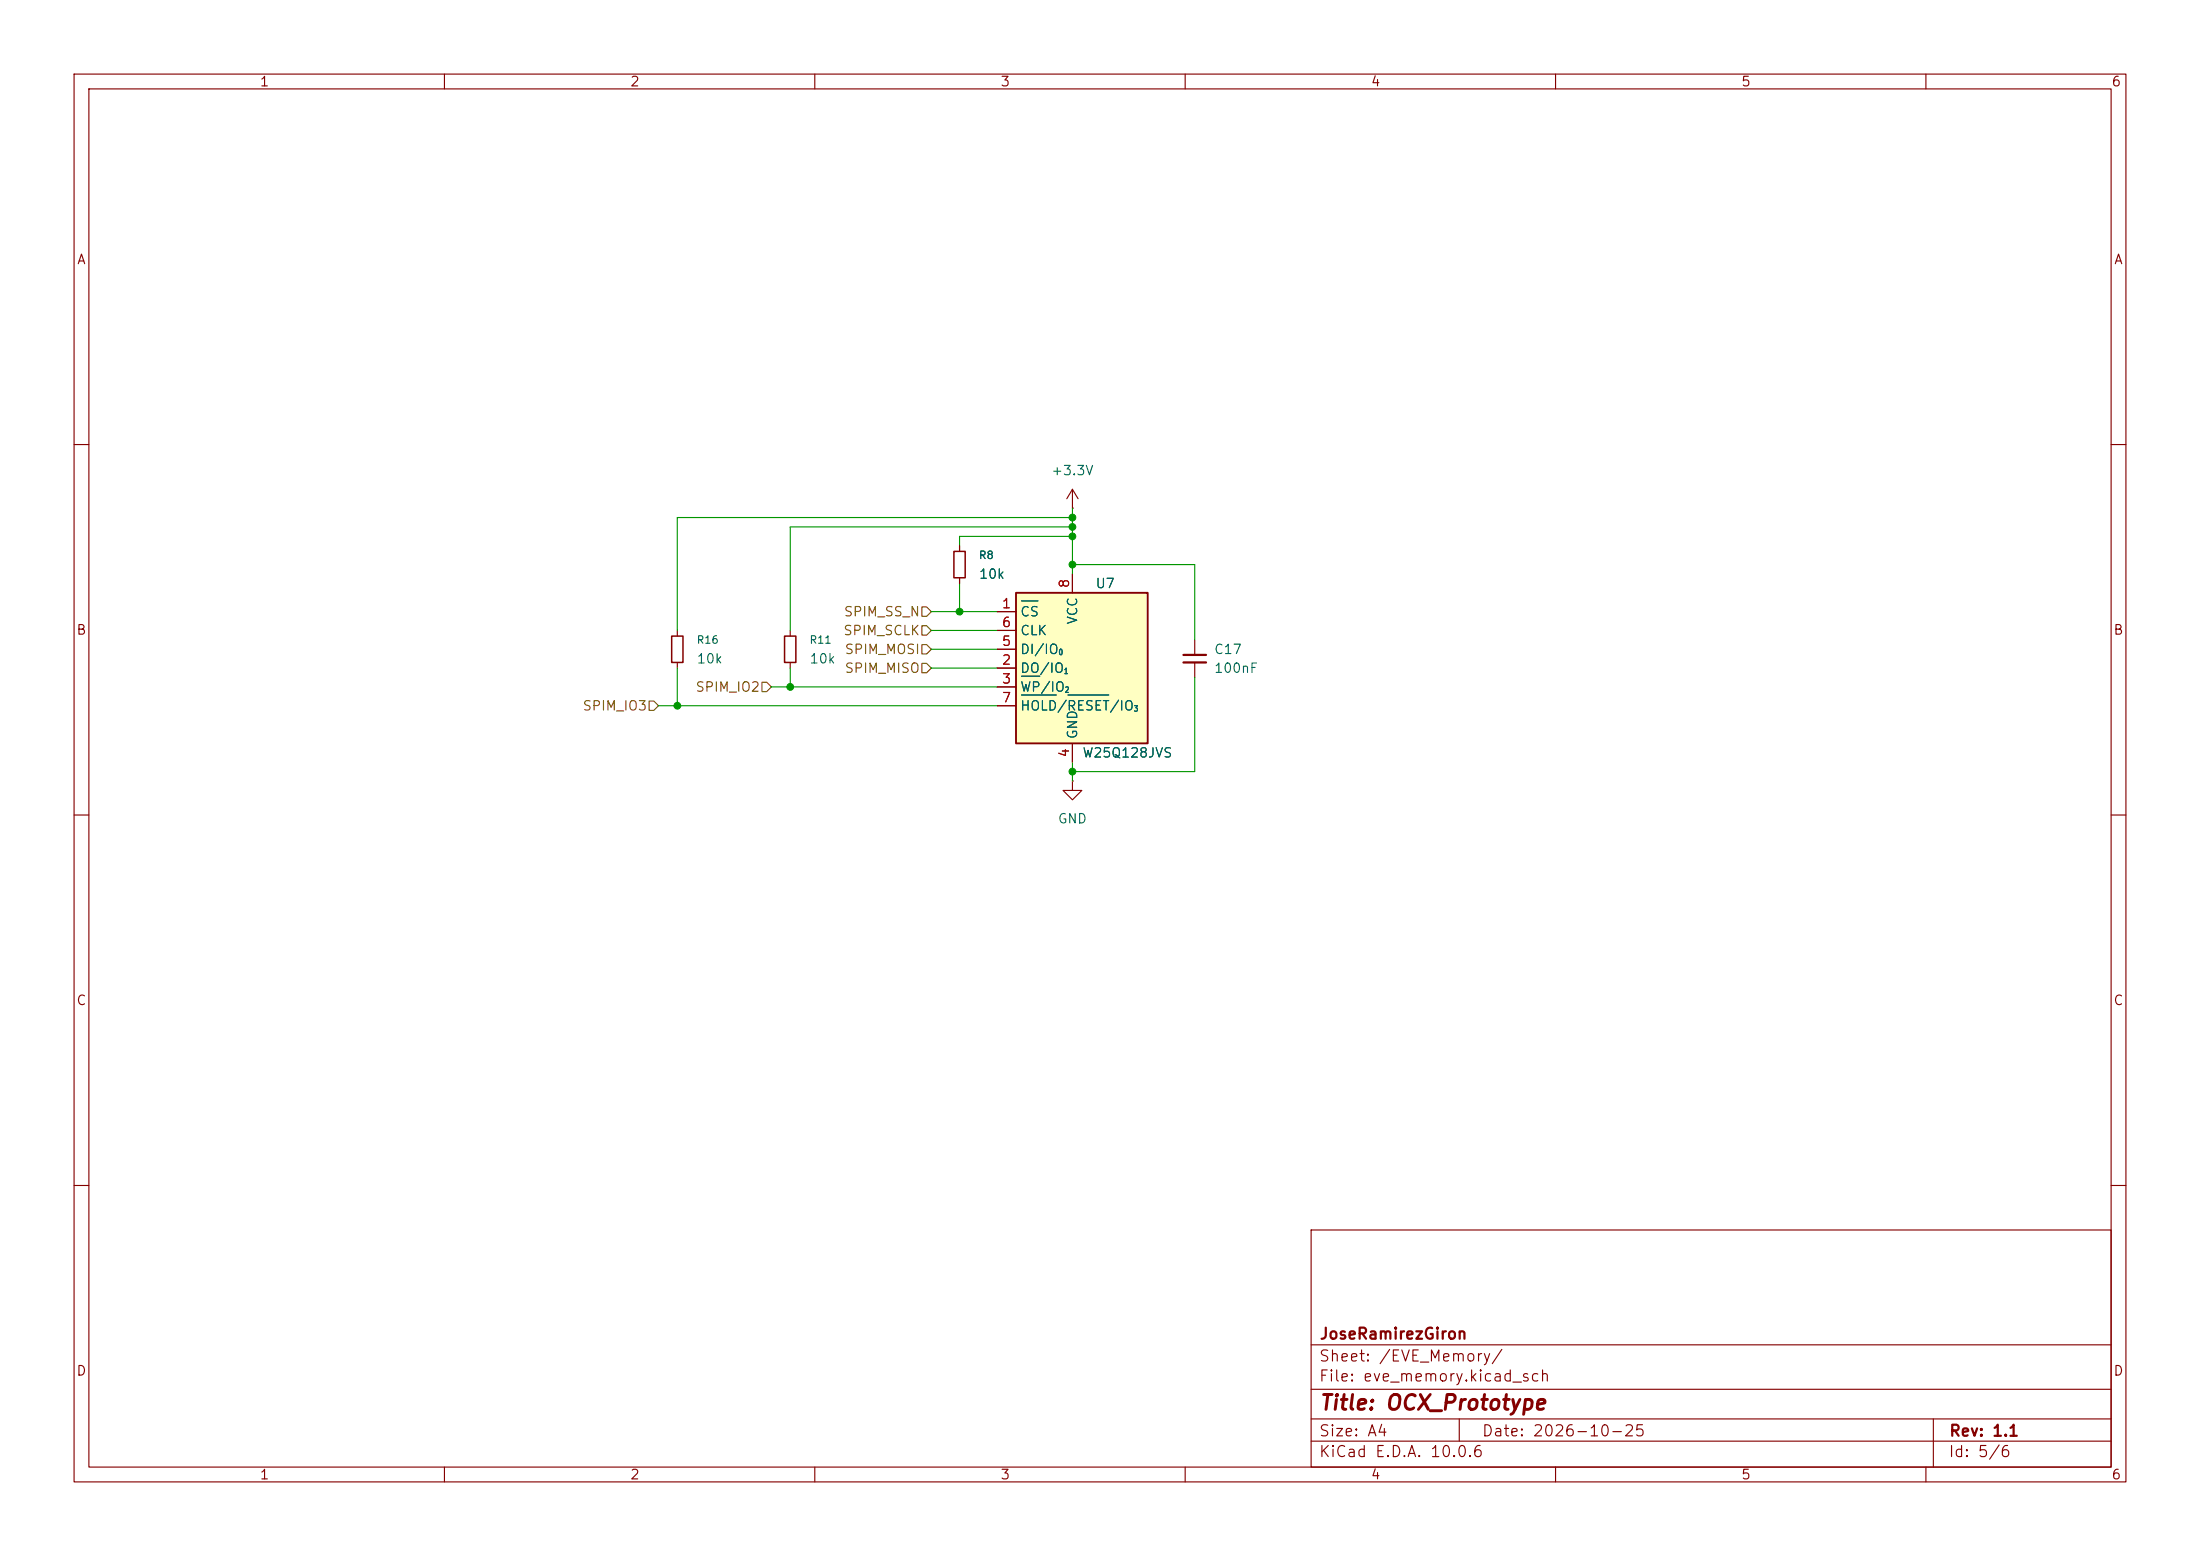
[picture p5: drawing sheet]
(kicad_sch
 (version 20260306)
 (generator "eeschema")
 (generator_version "10.0")
 (paper "A4")
 (title_block
  (title "OCX_Prototype")
  (date "2026-10-25")
  (rev "1.1")
  (company "JoseRamirezGiron"))
 (lib_symbols
  (symbol "C_Small_1"
   (pin_numbers (hide yes))
   (pin_names
    (offset 0.254) (hide yes)) (exclude_from_sim no) (in_bom yes) (on_board yes)
   (in_pos_files yes)
   (duplicate_pin_numbers_are_jumpers no)
   (property "Reference" "C" (at 0.254 1.778 0) (show_name no) (do_not_autoplace no) (effects (font (size 1.27 1.27)) (justify left)))
   (property "Value" "C_Small" (at 0.254 -2.032 0) (show_name no) (do_not_autoplace no) (effects (font (size 1.27 1.27)) (justify left)))
   (property "Footprint" "" (at 0 0 0) (show_name no) (do_not_autoplace no) (hide yes) (effects (font (size 1.27 1.27))))
   (property "Datasheet" "" (at 0 0 0) (show_name no) (do_not_autoplace no) (hide yes) (effects (font (size 1.27 1.27))))
   (property "Description" "Unpolarized capacitor, small symbol" (at 0 -10.16 0) (show_name no) (do_not_autoplace no) (hide yes) (effects (font (size 1.27 1.27))))
   (symbol "C_Small_1_0_1"
    (polyline (pts (xy -1.524 0.508) (xy 1.524 0.508)) (stroke (width 0.3048) (type default)) (fill (type none)))
    (polyline (pts (xy -1.524 -0.508) (xy 1.524 -0.508)) (stroke (width 0.3048) (type default)) (fill (type none))))
   (symbol "C_Small_1_1_1"
    (pin passive line (at 0 2.54 270) (length 2.032) (name "" (effects (font (size 1.27 1.27)))) (number "1" (effects (font (size 1.27 1.27)))))
    (pin passive line (at 0 -2.54 90) (length 2.032) (name "" (effects (font (size 1.27 1.27)))) (number "2" (effects (font (size 1.27 1.27))))))
   (embedded_fonts no))
  (symbol "Device:R_Small"
   (pin_numbers (hide yes))
   (pin_names
    (offset 0.254) (hide yes)) (exclude_from_sim no) (in_bom yes) (on_board yes)
   (in_pos_files yes)
   (duplicate_pin_numbers_are_jumpers no)
   (property "Reference" "R" (at 0 0 90) (show_name no) (do_not_autoplace no) (effects (font (size 1.016 1.016))))
   (property "Value" "R_Small" (at 1.778 0 90) (show_name no) (do_not_autoplace no) (effects (font (size 1.27 1.27))))
   (property "Footprint" "" (at 0 0 0) (show_name no) (do_not_autoplace no) (hide yes) (effects (font (size 1.27 1.27))))
   (property "Datasheet" "" (at 0 0 0) (show_name no) (do_not_autoplace no) (hide yes) (effects (font (size 1.27 1.27))))
   (property "Description" "Resistor, small symbol" (at 0 0 0) (show_name no) (do_not_autoplace no) (hide yes) (effects (font (size 1.27 1.27))))
   (symbol "R_Small_0_1"
    (rectangle (start -0.762 1.778) (end 0.762 -1.778) (stroke (width 0.2032) (type default)) (fill (type none))))
   (symbol "R_Small_1_1"
    (pin passive line (at 0 2.54 270) (length 0.762) (name "" (effects (font (size 1.27 1.27)))) (number "1" (effects (font (size 1.27 1.27)))))
    (pin passive line (at 0 -2.54 90) (length 0.762) (name "" (effects (font (size 1.27 1.27)))) (number "2" (effects (font (size 1.27 1.27))))))
   (embedded_fonts no))
  (symbol "Memory_Flash:W25Q128JVS" (exclude_from_sim no) (in_bom yes) (on_board yes)
   (in_pos_files yes)
   (duplicate_pin_numbers_are_jumpers no)
   (property "Reference" "U" (at -6.35 11.43 0) (show_name no) (do_not_autoplace no) (effects (font (size 1.27 1.27))))
   (property "Value" "W25Q128JVS" (at 7.62 11.43 0) (show_name no) (do_not_autoplace no) (effects (font (size 1.27 1.27))))
   (property "Footprint" "Package_SO:SOIC-8_5.3x5.3mm_P1.27mm" (at 0 22.86 0) (show_name no) (do_not_autoplace no) (hide yes) (effects (font (size 1.27 1.27))))
   (property "Datasheet" "https://www.winbond.com/resource-files/w25q128jv_dtr%20revc%2003272018%20plus.pdf" (at 0 25.4 0) (show_name no) (do_not_autoplace no) (hide yes) (effects (font (size 1.27 1.27))))
   (property "Description" "128Mbit / 16MiB Serial Flash Memory, Standard/Dual/Quad SPI, 2.7-3.6V, SOIC-8" (at 0 27.94 0) (show_name no) (do_not_autoplace no) (hide yes) (effects (font (size 1.27 1.27))))
   (symbol "W25Q128JVS_0_1"
    (rectangle (start -7.62 10.16) (end 10.16 -10.16) (stroke (width 0.254) (type default)) (fill (type background))))
   (symbol "W25Q128JVS_1_1"
    (pin input line (at -10.16 7.62 0) (length 2.54) (name "~{CS}" (effects (font (size 1.27 1.27)))) (number "1" (effects (font (size 1.27 1.27)))))
    (pin bidirectional line (at -10.16 0 0) (length 2.54) (name "DO/IO_{1}" (effects (font (size 1.27 1.27)))) (number "2" (effects (font (size 1.27 1.27)))))
    (pin bidirectional line (at -10.16 -2.54 0) (length 2.54) (name "~{WP}/IO_{2}" (effects (font (size 1.27 1.27)))) (number "3" (effects (font (size 1.27 1.27)))))
    (pin power_in line (at 0 -12.7 90) (length 2.54) (name "GND" (effects (font (size 1.27 1.27)))) (number "4" (effects (font (size 1.27 1.27)))))
    (pin bidirectional line (at -10.16 2.54 0) (length 2.54) (name "DI/IO_{0}" (effects (font (size 1.27 1.27)))) (number "5" (effects (font (size 1.27 1.27)))))
    (pin input line (at -10.16 5.08 0) (length 2.54) (name "CLK" (effects (font (size 1.27 1.27)))) (number "6" (effects (font (size 1.27 1.27)))))
    (pin bidirectional line (at -10.16 -5.08 0) (length 2.54) (name "~{HOLD}/~{RESET}/IO_{3}" (effects (font (size 1.27 1.27)))) (number "7" (effects (font (size 1.27 1.27)))))
    (pin power_in line (at 0 12.7 270) (length 2.54) (name "VCC" (effects (font (size 1.27 1.27)))) (number "8" (effects (font (size 1.27 1.27))))))
   (embedded_fonts no))
  (symbol "power:+3.3V"
   (power global)
   (pin_numbers (hide yes))
   (pin_names
    (offset 0) (hide yes)) (exclude_from_sim no) (in_bom yes) (on_board yes)
   (in_pos_files yes)
   (duplicate_pin_numbers_are_jumpers no)
   (property "Reference" "#PWR" (at 0 -3.81 0) (show_name no) (do_not_autoplace no) (hide yes) (effects (font (size 1.27 1.27))))
   (property "Value" "+3.3V" (at 0 3.556 0) (show_name no) (do_not_autoplace no) (effects (font (size 1.27 1.27))))
   (property "Footprint" "" (at 0 0 0) (show_name no) (do_not_autoplace no) (hide yes) (effects (font (size 1.27 1.27))))
   (property "Datasheet" "" (at 0 0 0) (show_name no) (do_not_autoplace no) (hide yes) (effects (font (size 1.27 1.27))))
   (property "Description" "Power symbol creates a global label with name \"+3.3V\"" (at 0 0 0) (show_name no) (do_not_autoplace no) (hide yes) (effects (font (size 1.27 1.27))))
   (symbol "+3.3V_0_1"
    (polyline (pts (xy -0.762 1.27) (xy 0 2.54)) (stroke (width 0) (type default)) (fill (type none)))
    (polyline (pts (xy 0 2.54) (xy 0.762 1.27)) (stroke (width 0) (type default)) (fill (type none)))
    (polyline (pts (xy 0 0) (xy 0 2.54)) (stroke (width 0) (type default)) (fill (type none))))
   (symbol "+3.3V_1_1"
    (pin power_in line (at 0 0 90) (length 0) (name "" (effects (font (size 1.27 1.27)))) (number "1" (effects (font (size 1.27 1.27))))))
   (embedded_fonts no))
  (symbol "power:GND"
   (power global)
   (pin_numbers (hide yes))
   (pin_names
    (offset 0) (hide yes)) (exclude_from_sim no) (in_bom yes) (on_board yes)
   (in_pos_files yes)
   (duplicate_pin_numbers_are_jumpers no)
   (property "Reference" "#PWR" (at 0 -6.35 0) (show_name no) (do_not_autoplace no) (hide yes) (effects (font (size 1.27 1.27))))
   (property "Value" "GND" (at 0 -3.81 0) (show_name no) (do_not_autoplace no) (effects (font (size 1.27 1.27))))
   (property "Footprint" "" (at 0 0 0) (show_name no) (do_not_autoplace no) (hide yes) (effects (font (size 1.27 1.27))))
   (property "Datasheet" "" (at 0 0 0) (show_name no) (do_not_autoplace no) (hide yes) (effects (font (size 1.27 1.27))))
   (property "Description" "Power symbol creates a global label with name \"GND\" , ground" (at 0 0 0) (show_name no) (do_not_autoplace no) (hide yes) (effects (font (size 1.27 1.27))))
   (symbol "GND_0_1"
    (polyline (pts (xy 0 0) (xy 0 -1.27) (xy 1.27 -1.27) (xy 0 -2.54) (xy -1.27 -1.27) (xy 0 -1.27)) (stroke (width 0) (type default)) (fill (type none))))
   (symbol "GND_1_1"
    (pin power_in line (at 0 0 270) (length 0) (name "" (effects (font (size 1.27 1.27)))) (number "1" (effects (font (size 1.27 1.27))))))
   (embedded_fonts no)))
 (junction
  (at 129.54 82.55)
  (diameter 0)
  (color 0 0 0 0))
 (junction
  (at 91.44 95.25)
  (diameter 0)
  (color 0 0 0 0))
 (junction
  (at 106.68 92.71)
  (diameter 0)
  (color 0 0 0 0))
 (junction
  (at 144.78 69.85)
  (diameter 0)
  (color 0 0 0 0))
 (junction
  (at 144.78 76.2)
  (diameter 0)
  (color 0 0 0 0))
 (junction
  (at 144.78 104.14)
  (diameter 0)
  (color 0 0 0 0))
 (junction
  (at 144.78 72.39)
  (diameter 0)
  (color 0 0 0 0))
 (junction
  (at 144.78 71.12)
  (diameter 0)
  (color 0 0 0 0))
 (wire
  (pts (xy 144.78 102.87) (xy 144.78 104.14))
  (stroke (width 0) (type default)))
 (wire
  (pts (xy 144.78 72.39) (xy 144.78 76.2))
  (stroke (width 0) (type default)))
 (wire
  (pts (xy 161.29 76.2) (xy 161.29 86.36))
  (stroke (width 0) (type default)))
 (wire
  (pts (xy 144.78 71.12) (xy 144.78 72.39))
  (stroke (width 0) (type default)))
 (wire
  (pts (xy 129.54 72.39) (xy 144.78 72.39))
  (stroke (width 0) (type default)))
 (wire
  (pts (xy 125.73 90.17) (xy 134.62 90.17))
  (stroke (width 0) (type default)))
 (wire
  (pts (xy 88.9 95.25) (xy 91.44 95.25))
  (stroke (width 0) (type default)))
 (wire
  (pts (xy 144.78 76.2) (xy 161.29 76.2))
  (stroke (width 0) (type default)))
 (wire
  (pts (xy 106.68 90.17) (xy 106.68 92.71))
  (stroke (width 0) (type default)))
 (wire
  (pts (xy 144.78 104.14) (xy 161.29 104.14))
  (stroke (width 0) (type default)))
 (wire
  (pts (xy 125.73 85.09) (xy 134.62 85.09))
  (stroke (width 0) (type default)))
 (wire
  (pts (xy 125.73 82.55) (xy 129.54 82.55))
  (stroke (width 0) (type default)))
 (wire
  (pts (xy 104.14 92.71) (xy 106.68 92.71))
  (stroke (width 0) (type default)))
 (wire
  (pts (xy 129.54 82.55) (xy 134.62 82.55))
  (stroke (width 0) (type default)))
 (wire
  (pts (xy 91.44 90.17) (xy 91.44 95.25))
  (stroke (width 0) (type default)))
 (wire
  (pts (xy 91.44 95.25) (xy 134.62 95.25))
  (stroke (width 0) (type default)))
 (wire
  (pts (xy 144.78 76.2) (xy 144.78 77.47))
  (stroke (width 0) (type default)))
 (wire
  (pts (xy 144.78 68.58) (xy 144.78 69.85))
  (stroke (width 0) (type default)))
 (wire
  (pts (xy 106.68 71.12) (xy 144.78 71.12))
  (stroke (width 0) (type default)))
 (wire
  (pts (xy 91.44 85.09) (xy 91.44 69.85))
  (stroke (width 0) (type default)))
 (wire
  (pts (xy 129.54 78.74) (xy 129.54 82.55))
  (stroke (width 0) (type default)))
 (wire
  (pts (xy 144.78 69.85) (xy 144.78 71.12))
  (stroke (width 0) (type default)))
 (wire
  (pts (xy 106.68 92.71) (xy 134.62 92.71))
  (stroke (width 0) (type default)))
 (wire
  (pts (xy 91.44 69.85) (xy 144.78 69.85))
  (stroke (width 0) (type default)))
 (wire
  (pts (xy 161.29 91.44) (xy 161.29 104.14))
  (stroke (width 0) (type default)))
 (wire
  (pts (xy 106.68 85.09) (xy 106.68 71.12))
  (stroke (width 0) (type default)))
 (wire
  (pts (xy 125.73 87.63) (xy 134.62 87.63))
  (stroke (width 0) (type default)))
 (wire
  (pts (xy 129.54 72.39) (xy 129.54 73.66))
  (stroke (width 0) (type default)))
 (wire
  (pts (xy 144.78 104.14) (xy 144.78 105.41))
  (stroke (width 0) (type default)))
 (hierarchical_label "SPIM_MISO"
  (shape input)
  (at 125.73 90.17 180)
  (effects (font (size 1.27 1.27)) (justify right)))
 (hierarchical_label "SPIM_MOSI"
  (shape input)
  (at 125.73 87.63 180)
  (effects (font (size 1.27 1.27)) (justify right)))
 (hierarchical_label "SPIM_SCLK"
  (shape input)
  (at 125.73 85.09 180)
  (effects (font (size 1.27 1.27)) (justify right)))
 (hierarchical_label "SPIM_IO3"
  (shape input)
  (at 88.9 95.25 180)
  (effects (font (size 1.27 1.27)) (justify right)))
 (hierarchical_label "SPIM_SS_N"
  (shape input)
  (at 125.73 82.55 180)
  (effects (font (size 1.27 1.27)) (justify right)))
 (hierarchical_label "SPIM_IO2"
  (shape input)
  (at 104.14 92.71 180)
  (effects (font (size 1.27 1.27)) (justify right)))
 (symbol
  (lib_name "C_Small_1")
  (lib_id "Device:C_Small")
  (at 161.29 88.9 0)
  (unit 1)
  (body_style 1)
  (exclude_from_sim no)
  (in_bom yes)
  (on_board yes)
  (in_pos_files yes)
  (dnp no)
  (fields_autoplaced yes)
  (property "Reference" "C17" (at 163.83 87.6299 0) (show_name no) (do_not_autoplace no) (effects (font (size 1.27 1.27)) (justify left)))
  (property "Value" "100nF" (at 163.83 90.1699 0) (show_name no) (do_not_autoplace no) (effects (font (size 1.27 1.27)) (justify left)))
  (property "Footprint" "Capacitor_SMD:C_0402_1005Metric" (at 161.29 88.9 0) (hide yes) (show_name no) (do_not_autoplace no) (effects (font (size 1.27 1.27))))
  (property "Datasheet" "" (at 161.29 88.9 0) (hide yes) (show_name no) (do_not_autoplace no) (effects (font (size 1.27 1.27))))
  (property "Description" "Unpolarized capacitor, small symbol" (at 161.29 99.06 0) (hide yes) (show_name no) (do_not_autoplace no) (effects (font (size 1.27 1.27))))
  (property "LCSC" "C1525" (at 161.29 88.9 0) (hide yes) (show_name no) (do_not_autoplace no) (effects (font (size 1.27 1.27))))
  (property "KLC_S3.3" "" (at 161.29 88.9 0) (hide yes) (show_name no) (do_not_autoplace no) (effects (font (size 1.27 1.27))))
  (property "KLC_S4.1" "" (at 161.29 88.9 0) (hide yes) (show_name no) (do_not_autoplace no) (effects (font (size 1.27 1.27))))
  (property "MPN" "CL05B104KO5NNNC" (at 161.29 88.9 0) (hide yes) (show_name no) (do_not_autoplace no) (effects (font (size 1.27 1.27))))
  (property "FT Origin" "" (at 161.29 88.9 0) (hide yes) (show_name no) (do_not_autoplace no) (effects (font (size 1.27 1.27))))
  (pin "1")
  (pin "2"))
 (symbol
  (lib_id "power:+3.3V")
  (at 144.78 68.58 0)
  (unit 1)
  (body_style 1)
  (exclude_from_sim no)
  (in_bom yes)
  (on_board yes)
  (in_pos_files yes)
  (dnp no)
  (fields_autoplaced yes)
  (property "Reference" "#PWR034" (at 144.78 72.39 0) (hide yes) (show_name no) (do_not_autoplace no) (effects (font (size 1.27 1.27))))
  (property "Value" "+3.3V" (at 144.78 63.5 0) (show_name no) (do_not_autoplace no) (effects (font (size 1.27 1.27))))
  (property "Footprint" "" (at 144.78 68.58 0) (hide yes) (show_name no) (do_not_autoplace no) (effects (font (size 1.27 1.27))))
  (property "Datasheet" "" (at 144.78 68.58 0) (hide yes) (show_name no) (do_not_autoplace no) (effects (font (size 1.27 1.27))))
  (property "Description" "Power symbol creates a global label with name \"+3.3V\"" (at 144.78 68.58 0) (hide yes) (show_name no) (do_not_autoplace no) (effects (font (size 1.27 1.27))))
  (pin "1"))
 (symbol
  (lib_id "Device:R_Small")
  (at 106.68 87.63 0)
  (unit 1)
  (body_style 1)
  (exclude_from_sim no)
  (in_bom yes)
  (on_board yes)
  (in_pos_files yes)
  (dnp no)
  (fields_autoplaced yes)
  (property "Reference" "R11" (at 109.22 86.3599 0) (show_name no) (do_not_autoplace no) (effects (font (size 1.016 1.016)) (justify left)))
  (property "Value" "10k" (at 109.22 88.8999 0) (show_name no) (do_not_autoplace no) (effects (font (size 1.27 1.27)) (justify left)))
  (property "Footprint" "Resistor_SMD:R_0805_2012Metric_Pad1.20x1.40mm_HandSolder" (at 106.68 87.63 0) (hide yes) (show_name no) (do_not_autoplace no) (effects (font (size 1.27 1.27))))
  (property "Datasheet" "" (at 106.68 87.63 0) (hide yes) (show_name no) (do_not_autoplace no) (effects (font (size 1.27 1.27))))
  (property "Description" "Resistor, small symbol" (at 106.68 87.63 0) (hide yes) (show_name no) (do_not_autoplace no) (effects (font (size 1.27 1.27))))
  (property "LCSC" "C17414" (at 106.68 87.63 0) (hide yes) (show_name no) (do_not_autoplace no) (effects (font (size 1.27 1.27))))
  (property "KLC_S3.3" "" (at 106.68 87.63 0) (hide yes) (show_name no) (do_not_autoplace no) (effects (font (size 1.27 1.27))))
  (property "KLC_S4.1" "" (at 106.68 87.63 0) (hide yes) (show_name no) (do_not_autoplace no) (effects (font (size 1.27 1.27))))
  (property "MPN" "0805W8F1002T5E" (at 106.68 87.63 0) (hide yes) (show_name no) (do_not_autoplace no) (effects (font (size 1.27 1.27))))
  (property "FT Origin" "" (at 106.68 87.63 0) (hide yes) (show_name no) (do_not_autoplace no) (effects (font (size 1.27 1.27))))
  (pin "2")
  (pin "1"))
 (symbol
  (lib_id "power:GND")
  (at 144.78 105.41 0)
  (unit 1)
  (body_style 1)
  (exclude_from_sim no)
  (in_bom yes)
  (on_board yes)
  (in_pos_files yes)
  (dnp no)
  (fields_autoplaced yes)
  (property "Reference" "#PWR035" (at 144.78 111.76 0) (hide yes) (show_name no) (do_not_autoplace no) (effects (font (size 1.27 1.27))))
  (property "Value" "GND" (at 144.78 110.49 0) (show_name no) (do_not_autoplace no) (effects (font (size 1.27 1.27))))
  (property "Footprint" "Package_SO:SOIC-8_5.3x5.3mm_P1.27mm" (at 144.78 105.41 0) (hide yes) (show_name no) (do_not_autoplace no) (effects (font (size 1.27 1.27))))
  (property "Datasheet" "" (at 144.78 105.41 0) (hide yes) (show_name no) (do_not_autoplace no) (effects (font (size 1.27 1.27))))
  (property "Description" "Power symbol creates a global label with name \"GND\" , ground" (at 144.78 105.41 0) (hide yes) (show_name no) (do_not_autoplace no) (effects (font (size 1.27 1.27))))
  (pin "1"))
 (symbol
  (lib_id "Device:R_Small")
  (at 129.54 76.2 0)
  (unit 1)
  (body_style 1)
  (exclude_from_sim no)
  (in_bom yes)
  (on_board yes)
  (in_pos_files yes)
  (dnp no)
  (fields_autoplaced yes)
  (property "Reference" "R8" (at 132.08 74.9299 0) (show_name no) (do_not_autoplace no) (effects (font (size 1.016 1.016)) (justify left)))
  (property "Value" "10k" (at 132.08 77.4699 0) (show_name no) (do_not_autoplace no) (effects (font (size 1.27 1.27)) (justify left)))
  (property "Footprint" "Resistor_SMD:R_0805_2012Metric_Pad1.20x1.40mm_HandSolder" (at 129.54 76.2 0) (hide yes) (show_name no) (do_not_autoplace no) (effects (font (size 1.27 1.27))))
  (property "Datasheet" "" (at 129.54 76.2 0) (hide yes) (show_name no) (do_not_autoplace no) (effects (font (size 1.27 1.27))))
  (property "Description" "Resistor, small symbol" (at 129.54 76.2 0) (hide yes) (show_name no) (do_not_autoplace no) (effects (font (size 1.27 1.27))))
  (property "LCSC" "C17414" (at 129.54 76.2 0) (hide yes) (show_name no) (do_not_autoplace no) (effects (font (size 1.27 1.27))))
  (property "KLC_S3.3" "" (at 129.54 76.2 0) (hide yes) (show_name no) (do_not_autoplace no) (effects (font (size 1.27 1.27))))
  (property "KLC_S4.1" "" (at 129.54 76.2 0) (hide yes) (show_name no) (do_not_autoplace no) (effects (font (size 1.27 1.27))))
  (property "MPN" "0805W8F1002T5E" (at 129.54 76.2 0) (hide yes) (show_name no) (do_not_autoplace no) (effects (font (size 1.27 1.27))))
  (property "FT Origin" "" (at 129.54 76.2 0) (hide yes) (show_name no) (do_not_autoplace no) (effects (font (size 1.27 1.27))))
  (pin "2")
  (pin "1"))
 (symbol
  (lib_id "Device:R_Small")
  (at 91.44 87.63 0)
  (unit 1)
  (body_style 1)
  (exclude_from_sim no)
  (in_bom yes)
  (on_board yes)
  (in_pos_files yes)
  (dnp no)
  (fields_autoplaced yes)
  (property "Reference" "R16" (at 93.98 86.3599 0) (show_name no) (do_not_autoplace no) (effects (font (size 1.016 1.016)) (justify left)))
  (property "Value" "10k" (at 93.98 88.8999 0) (show_name no) (do_not_autoplace no) (effects (font (size 1.27 1.27)) (justify left)))
  (property "Footprint" "Resistor_SMD:R_0805_2012Metric_Pad1.20x1.40mm_HandSolder" (at 91.44 87.63 0) (hide yes) (show_name no) (do_not_autoplace no) (effects (font (size 1.27 1.27))))
  (property "Datasheet" "" (at 91.44 87.63 0) (hide yes) (show_name no) (do_not_autoplace no) (effects (font (size 1.27 1.27))))
  (property "Description" "Resistor, small symbol" (at 91.44 87.63 0) (hide yes) (show_name no) (do_not_autoplace no) (effects (font (size 1.27 1.27))))
  (property "LCSC" "C17414" (at 91.44 87.63 0) (hide yes) (show_name no) (do_not_autoplace no) (effects (font (size 1.27 1.27))))
  (property "KLC_S3.3" "" (at 91.44 87.63 0) (hide yes) (show_name no) (do_not_autoplace no) (effects (font (size 1.27 1.27))))
  (property "KLC_S4.1" "" (at 91.44 87.63 0) (hide yes) (show_name no) (do_not_autoplace no) (effects (font (size 1.27 1.27))))
  (property "MPN" "0805W8F1002T5E" (at 91.44 87.63 0) (hide yes) (show_name no) (do_not_autoplace no) (effects (font (size 1.27 1.27))))
  (property "FT Origin" "" (at 91.44 87.63 0) (hide yes) (show_name no) (do_not_autoplace no) (effects (font (size 1.27 1.27))))
  (pin "2")
  (pin "1"))
 (symbol
  (lib_id "Memory_Flash:W25Q128JVS")
  (at 144.78 90.17 0)
  (unit 1)
  (body_style 1)
  (exclude_from_sim no)
  (in_bom yes)
  (on_board yes)
  (in_pos_files yes)
  (dnp no)
  (property "Reference" "U7" (at 147.828 78.74 0) (show_name no) (do_not_autoplace no) (effects (font (size 1.27 1.27)) (justify left)))
  (property "Value" "W25Q128JVS" (at 146.05 101.6 0) (show_name no) (do_not_autoplace no) (effects (font (size 1.27 1.27)) (justify left)))
  (property "Footprint" "Package_SO:SOIC-8_5.3x5.3mm_P1.27mm" (at 144.78 67.31 0) (hide yes) (show_name no) (do_not_autoplace no) (effects (font (size 1.27 1.27))))
  (property "Datasheet" "https://www.winbond.com/resource-files/w25q128jv_dtr%20revc%2003272018%20plus.pdf" (at 144.78 64.77 0) (hide yes) (show_name no) (do_not_autoplace no) (effects (font (size 1.27 1.27))))
  (property "Description" "128Mbit / 16MiB Serial Flash Memory, Standard/Dual/Quad SPI, 2.7-3.6V, SOIC-8" (at 144.78 62.23 0) (hide yes) (show_name no) (do_not_autoplace no) (effects (font (size 1.27 1.27))))
  (property "KLC_S3.3" "" (at 144.78 90.17 0) (hide yes) (show_name no) (do_not_autoplace no) (effects (font (size 1.27 1.27))))
  (property "KLC_S4.1" "" (at 144.78 90.17 0) (hide yes) (show_name no) (do_not_autoplace no) (effects (font (size 1.27 1.27))))
  (property "LCSC" "C97521" (at 144.78 90.17 0) (hide yes) (show_name no) (do_not_autoplace no) (effects (font (size 1.27 1.27))))
  (property "MPN" "W25Q128JVSIQ" (at 144.78 90.17 0) (hide yes) (show_name no) (do_not_autoplace no) (effects (font (size 1.27 1.27))))
  (property "FT Origin" "" (at 144.78 90.17 0) (hide yes) (show_name no) (do_not_autoplace no) (effects (font (size 1.27 1.27))))
  (pin "2")
  (pin "1")
  (pin "3")
  (pin "4")
  (pin "6")
  (pin "5")
  (pin "7")
  (pin "8")))
